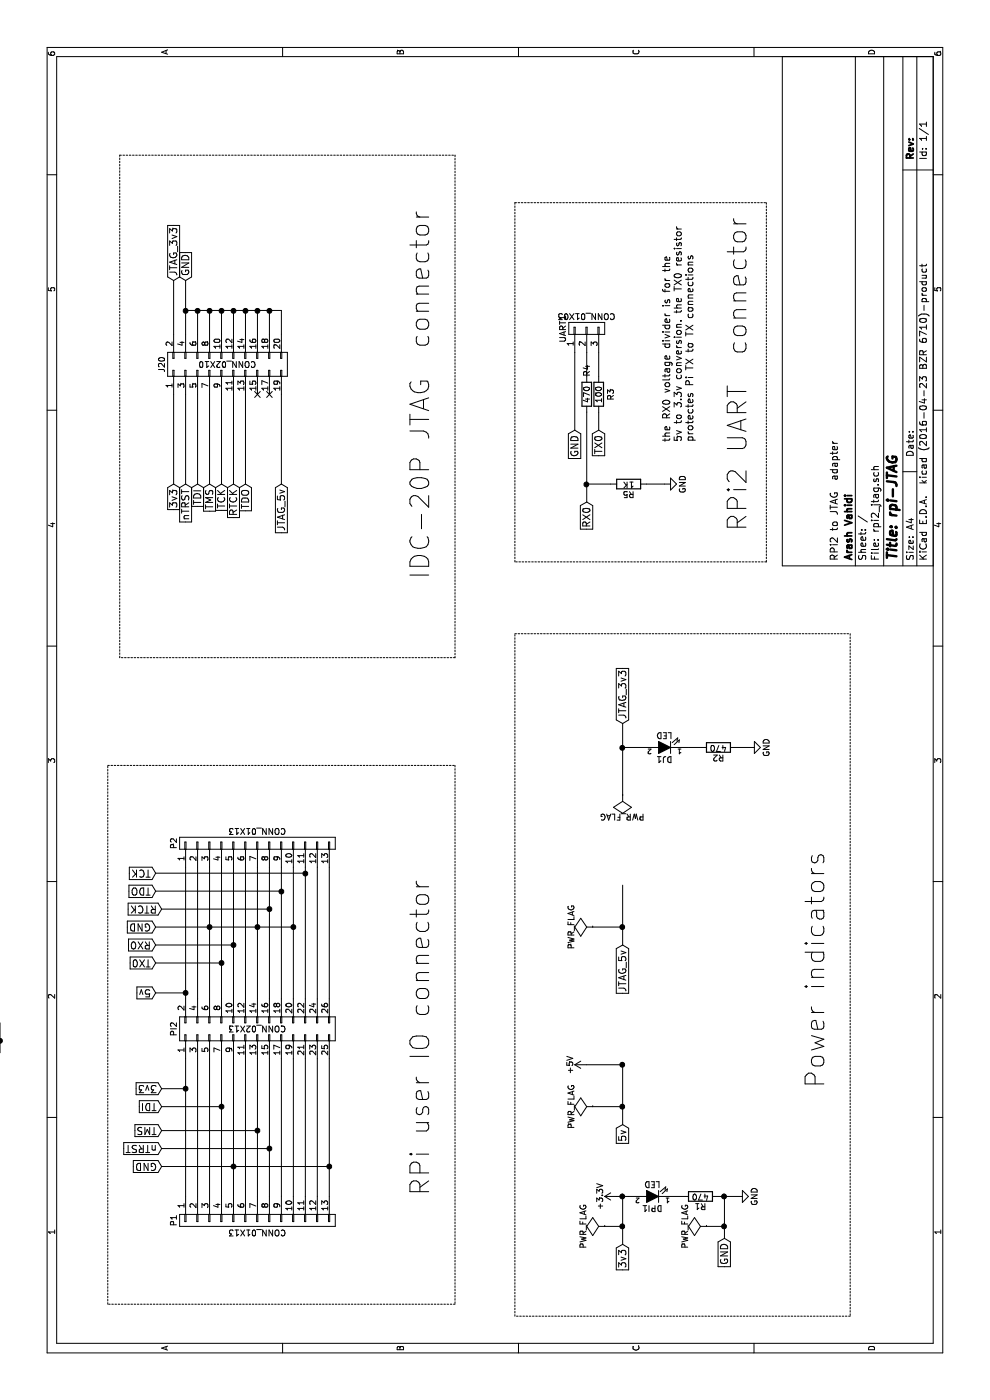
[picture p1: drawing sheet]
EESchema Schematic File Version 2
LIBS:power
LIBS:device
LIBS:transistors
LIBS:conn
LIBS:linear
LIBS:regul
LIBS:74xx
LIBS:cmos4000
LIBS:adc-dac
LIBS:memory
LIBS:xilinx
LIBS:microcontrollers
LIBS:dsp
LIBS:microchip
LIBS:analog_switches
LIBS:motorola
LIBS:texas
LIBS:intel
LIBS:audio
LIBS:interface
LIBS:digital-audio
LIBS:philips
LIBS:display
LIBS:cypress
LIBS:siliconi
LIBS:opto
LIBS:atmel
LIBS:contrib
LIBS:valves
EELAYER 25 0
EELAYER END
$Descr A4 11693 8268
encoding utf-8
Sheet 1 1
Title "rpi-JTAG"
Date ""
Rev ""
Comp "Arash Vahidi"
Comment1 "RPi2 to JTAG  adapter"
Comment2 ""
Comment3 ""
Comment4 ""
$EndDescr
$Comp
L CONN_02X10 J20
U 1 1
P 8650 1900
F 0 "J20" H 8650 2450 50  0000 C CNN
F 1 "CONN_02X10" V 8650 1900 50  0000 C CNN
F 2 "Connect:IDC_Header_Straight_20pins" H 8650 700 50  0001 C CNN
F 3 "" H 8650 700 50  0000 C CNN
	1    8650 1900
	1    0    0    -1  
$EndComp
$Comp
L R R4
U 1 1
P 8400 4900
F 0 "R4" V 8400 5100 50  0000 C CNN
F 1 "470" V 8400 4900 50  0000 C CNN
F 2 "Resistors_SMD:R_1206_HandSoldering" V 8330 4900 50  0001 C CNN
F 3 "" H 8400 4900 50  0000 C CNN
	1    8400 4900
	0    1    1    0   
$EndComp
Text GLabel 2600 1350 1    60   Input ~ 0
3v3
Text GLabel 3400 1300 1    60   Input ~ 0
5v
Text GLabel 2450 1350 1    60   Input ~ 0
TDI
Text GLabel 2250 1350 1    60   Input ~ 0
TMS
Text GLabel 2100 1350 1    60   Input ~ 0
nTRST
Text GLabel 4100 1350 1    60   Input ~ 0
RTCK
Text GLabel 4250 1300 1    60   Input ~ 0
TDO
Text GLabel 4400 1300 1    60   Input ~ 0
TCK
$Comp
L CONN_02X13 PI2
U 1 1
P 3100 2150
F 0 "PI2" H 3100 2850 50  0000 C CNN
F 1 "CONN_02X13" V 3100 2150 50  0000 C CNN
F 2 "Socket_Strips:Socket_Strip_Straight_2x13" H 3100 1000 50  0001 C CNN
F 3 "" H 3100 1000 50  0000 C CNN
	1    3100 2150
	1    0    0    -1  
$EndComp
Text GLabel 1950 1350 1    60   Input ~ 0
GND
Text GLabel 3650 1300 1    60   Input ~ 0
TX0
Text GLabel 3800 1300 1    60   Input ~ 0
RX0
$Comp
L CONN_01X03 UART1
U 1 1
P 8950 4900
F 0 "UART1" H 8950 5100 50  0000 C CNN
F 1 "CONN_01X03" V 9050 4900 50  0000 C CNN
F 2 "Pin_Headers:Pin_Header_Straight_1x03" H 8950 4900 50  0001 C CNN
F 3 "" H 8950 4900 50  0000 C CNN
	1    8950 4900
	1    0    0    -1  
$EndComp
Text GLabel 8100 4800 0    60   Input ~ 0
GND
Text GLabel 8100 5000 0    60   Input ~ 0
TX0
Text GLabel 7500 4900 0    60   Input ~ 0
RX0
$Comp
L R R3
U 1 1
P 8400 5000
F 0 "R3" V 8500 5000 50  0000 C CNN
F 1 "100" V 8400 5000 50  0000 C CNN
F 2 "Resistors_SMD:R_1206_HandSoldering" V 8330 5000 50  0001 C CNN
F 3 "" H 8400 5000 50  0000 C CNN
	1    8400 5000
	0    1    1    0   
$EndComp
$Comp
L GND #PWR01
U 1 1
P 1700 6150
F 0 "#PWR01" H 1700 5900 50  0001 C CNN
F 1 "GND" H 1700 6000 50  0000 C CNN
F 2 "" H 1700 6150 50  0000 C CNN
F 3 "" H 1700 6150 50  0000 C CNN
	1    1700 6150
	1    0    0    -1  
$EndComp
$Comp
L +3.3V #PWR02
U 1 1
P 1700 5150
F 0 "#PWR02" H 1700 5000 50  0001 C CNN
F 1 "+3.3V" H 1700 5290 50  0000 C CNN
F 2 "" H 1700 5150 50  0000 C CNN
F 3 "" H 1700 5150 50  0000 C CNN
	1    1700 5150
	1    0    0    -1  
$EndComp
$Comp
L R R1
U 1 1
P 1700 5850
F 0 "R1" V 1780 5850 50  0000 C CNN
F 1 "470" V 1700 5850 50  0000 C CNN
F 2 "Resistors_SMD:R_1206_HandSoldering" V 1630 5850 50  0001 C CNN
F 3 "" H 1700 5850 50  0000 C CNN
	1    1700 5850
	-1   0    0    1   
$EndComp
Text GLabel 1350 6050 0    60   Input ~ 0
GND
Text GLabel 1300 5200 0    60   Input ~ 0
3v3
Text GLabel 3800 5200 0    60   Input ~ 0
JTAG_5v
$Comp
L LED DPI1
U 1 1
P 1700 5450
F 0 "DPI1" H 1700 5550 50  0000 C CNN
F 1 "LED" H 1700 5350 50  0000 C CNN
F 2 "LEDs:LED_1206" H 1700 5450 50  0001 C CNN
F 3 "" H 1700 5450 50  0000 C CNN
	1    1700 5450
	0    -1   -1   0   
$EndComp
Text GLabel 3950 1300 1    60   Input ~ 0
GND
Text GLabel 9350 1550 2    60   Input ~ 0
GND
Text GLabel 9350 1450 2    60   Input ~ 0
JTAG_3v3
Text GLabel 7650 2350 0    60   Input ~ 0
JTAG_5v
$Comp
L GND #PWR03
U 1 1
P 5450 6250
F 0 "#PWR03" H 5450 6000 50  0001 C CNN
F 1 "GND" H 5450 6100 50  0000 C CNN
F 2 "" H 5450 6250 50  0000 C CNN
F 3 "" H 5450 6250 50  0000 C CNN
	1    5450 6250
	1    0    0    -1  
$EndComp
$Comp
L R R2
U 1 1
P 5450 6000
F 0 "R2" V 5530 6000 50  0000 C CNN
F 1 "470" V 5450 6000 50  0000 C CNN
F 2 "Resistors_SMD:R_1206_HandSoldering" V 5380 6000 50  0001 C CNN
F 3 "" H 5450 6000 50  0000 C CNN
	1    5450 6000
	-1   0    0    1   
$EndComp
$Comp
L LED DJ1
U 1 1
P 5450 5550
F 0 "DJ1" H 5450 5650 50  0000 C CNN
F 1 "LED" H 5450 5450 50  0000 C CNN
F 2 "LEDs:LED_1206" H 5450 5550 50  0001 C CNN
F 3 "" H 5450 5550 50  0000 C CNN
	1    5450 5550
	0    -1   -1   0   
$EndComp
Text GLabel 5650 5200 2    60   Input ~ 0
JTAG_3v3
Text GLabel 7650 1450 0    60   Input ~ 0
3v3
Text GLabel 7650 1750 0    60   Input ~ 0
TMS
Text GLabel 7650 1850 0    60   Input ~ 0
TCK
Text GLabel 7650 2050 0    60   Input ~ 0
TDO
Text GLabel 7650 1950 0    60   Input ~ 0
RTCK
Text GLabel 7650 1550 0    60   Input ~ 0
nTRST
Text GLabel 7650 1650 0    60   Input ~ 0
TDI
NoConn ~ 8400 2150
NoConn ~ 8400 2250
$Comp
L PWR_FLAG #FLG04
U 1 1
P 1450 5050
F 0 "#FLG04" H 1450 5145 50  0001 C CNN
F 1 "PWR_FLAG" H 1450 5230 50  0000 C CNN
F 2 "" H 1450 5050 50  0000 C CNN
F 3 "" H 1450 5050 50  0000 C CNN
	1    1450 5050
	1    0    0    -1  
$EndComp
$Comp
L PWR_FLAG #FLG05
U 1 1
P 1450 5900
F 0 "#FLG05" H 1450 5995 50  0001 C CNN
F 1 "PWR_FLAG" H 1450 6080 50  0000 C CNN
F 2 "" H 1450 5900 50  0000 C CNN
F 3 "" H 1450 5900 50  0000 C CNN
	1    1450 5900
	1    0    0    -1  
$EndComp
$Comp
L PWR_FLAG #FLG06
U 1 1
P 5050 5200
F 0 "#FLG06" H 5050 5295 50  0001 C CNN
F 1 "PWR_FLAG" H 5050 5380 50  0000 C CNN
F 2 "" H 5050 5200 50  0000 C CNN
F 3 "" H 5050 5200 50  0000 C CNN
	1    5050 5200
	0    -1   -1   0   
$EndComp
$Comp
L PWR_FLAG #FLG07
U 1 1
P 3950 4950
F 0 "#FLG07" H 3950 5045 50  0001 C CNN
F 1 "PWR_FLAG" H 3950 5130 50  0000 C CNN
F 2 "" H 3950 4950 50  0000 C CNN
F 3 "" H 3950 4950 50  0000 C CNN
	1    3950 4950
	1    0    0    -1  
$EndComp
$Comp
L +5V #PWR08
U 1 1
P 2800 4900
F 0 "#PWR08" H 2800 4750 50  0001 C CNN
F 1 "+5V" H 2800 5040 50  0000 C CNN
F 2 "" H 2800 4900 50  0000 C CNN
F 3 "" H 2800 4900 50  0000 C CNN
	1    2800 4900
	1    0    0    -1  
$EndComp
Text GLabel 2300 5200 0    60   Input ~ 0
5v
$Comp
L PWR_FLAG #FLG09
U 1 1
P 2450 4950
F 0 "#FLG09" H 2450 5045 50  0001 C CNN
F 1 "PWR_FLAG" H 2450 5130 50  0000 C CNN
F 2 "" H 2450 4950 50  0000 C CNN
F 3 "" H 2450 4950 50  0000 C CNN
	1    2450 4950
	1    0    0    -1  
$EndComp
$Comp
L CONN_01X13 P1
U 1 1
P 1500 2150
F 0 "P1" H 1500 2850 50  0000 C CNN
F 1 "CONN_01X13" V 1600 2150 50  0000 C CNN
F 2 "Pin_Headers:Pin_Header_Straight_1x13" H 1500 2150 50  0001 C CNN
F 3 "" H 1500 2150 50  0000 C CNN
	1    1500 2150
	-1   0    0    -1  
$EndComp
$Comp
L CONN_01X13 P2
U 1 1
P 4650 2150
F 0 "P2" H 4650 2850 50  0000 C CNN
F 1 "CONN_01X13" V 4750 2150 50  0000 C CNN
F 2 "Pin_Headers:Pin_Header_Straight_1x13" H 4650 2150 50  0001 C CNN
F 3 "" H 4650 2150 50  0000 C CNN
	1    4650 2150
	1    0    0    -1  
$EndComp
Wire Wire Line
	2900 0    3150 0   
Connection ~ 3000 0   
Wire Wire Line
	8750 4800 8100 4800
Wire Wire Line
	8550 4900 8750 4900
Wire Wire Line
	8750 5000 8550 5000
Wire Wire Line
	8100 5000 8250 5000
Wire Wire Line
	1700 5150 1700 5250
Wire Wire Line
	1700 6000 1700 6150
Wire Wire Line
	1700 5650 1700 5700
Wire Wire Line
	1300 5200 1700 5200
Connection ~ 1700 5200
Wire Wire Line
	8900 1550 9350 1550
Wire Wire Line
	8900 1650 9100 1650
Wire Wire Line
	9100 1550 9100 2350
Connection ~ 9100 1550
Wire Wire Line
	9100 1750 8900 1750
Connection ~ 9100 1650
Wire Wire Line
	9100 1850 8900 1850
Connection ~ 9100 1750
Wire Wire Line
	9100 1950 8900 1950
Connection ~ 9100 1850
Wire Wire Line
	9100 2050 8900 2050
Connection ~ 9100 1950
Wire Wire Line
	9100 2150 8900 2150
Connection ~ 9100 2050
Wire Wire Line
	9100 2250 8900 2250
Connection ~ 9100 2150
Wire Wire Line
	9100 2350 8900 2350
Connection ~ 9100 2250
Wire Wire Line
	9350 1450 8900 1450
Wire Wire Line
	7650 2350 8400 2350
Wire Wire Line
	5450 6150 5450 6250
Wire Wire Line
	5450 5750 5450 5850
Wire Wire Line
	5050 5200 5650 5200
Wire Wire Line
	5450 5200 5450 5350
Wire Wire Line
	7650 1450 8400 1450
Wire Wire Line
	8400 1550 7650 1550
Wire Wire Line
	7650 1650 8400 1650
Wire Wire Line
	8400 1750 7650 1750
Wire Wire Line
	7650 1850 8400 1850
Wire Wire Line
	8400 1950 7650 1950
Wire Wire Line
	7650 2050 8400 2050
Wire Wire Line
	1450 5050 1450 5200
Connection ~ 1450 5200
Wire Wire Line
	1350 6050 1700 6050
Connection ~ 1700 6050
Wire Wire Line
	1450 5900 1450 6050
Connection ~ 1450 6050
Connection ~ 5450 5200
Wire Wire Line
	3800 5200 4300 5200
Wire Wire Line
	3950 4950 3950 5200
Connection ~ 3950 5200
Wire Wire Line
	2800 5200 2800 4900
Connection ~ 2800 5200
Wire Wire Line
	2300 5200 2800 5200
Wire Wire Line
	2450 4950 2450 5200
Connection ~ 2450 5200
Wire Wire Line
	3350 1550 4450 1550
Wire Wire Line
	4450 1650 3350 1650
Wire Wire Line
	3350 1750 4450 1750
Wire Wire Line
	3350 1850 4450 1850
Wire Wire Line
	3350 1950 4450 1950
Wire Wire Line
	3350 2050 4450 2050
Wire Wire Line
	3350 2150 4450 2150
Wire Wire Line
	3350 2250 4450 2250
Wire Wire Line
	3350 2350 4450 2350
Wire Wire Line
	3350 2450 4450 2450
Wire Wire Line
	3350 2550 4450 2550
Wire Wire Line
	4450 2650 3350 2650
Wire Wire Line
	3350 2750 4450 2750
Wire Wire Line
	1700 1550 2850 1550
Wire Wire Line
	1700 1650 2850 1650
Wire Wire Line
	2850 1750 1700 1750
Wire Wire Line
	1700 1850 2850 1850
Wire Wire Line
	1700 1950 2850 1950
Wire Wire Line
	1700 2050 2850 2050
Wire Wire Line
	1700 2150 2850 2150
Wire Wire Line
	1700 2250 2850 2250
Wire Wire Line
	1700 2350 2850 2350
Wire Wire Line
	2850 2450 1700 2450
Wire Wire Line
	1700 2550 2850 2550
Wire Wire Line
	2850 2650 1700 2650
Wire Wire Line
	1700 2750 2850 2750
Connection ~ 3400 1550
Wire Wire Line
	3650 1300 3650 1850
Connection ~ 3650 1850
Wire Wire Line
	3800 1300 3800 1950
Connection ~ 3800 1950
Connection ~ 3950 2150
Connection ~ 4400 2550
Wire Wire Line
	2600 1350 2600 1550
Connection ~ 2600 1550
Wire Wire Line
	2450 1350 2450 1850
Connection ~ 2450 1850
Connection ~ 1950 1950
Wire Wire Line
	2250 1350 2250 2150
Connection ~ 2250 2150
Wire Wire Line
	3400 1300 3400 1550
Wire Wire Line
	1950 1350 1950 2750
Text Notes 1700 3600 0    157  ~ 0
RPi user IO connector
Text Notes 6850 3600 0    157  ~ 0
IDC-20P JTAG  connector
Text Notes 7250 6250 0    157  ~ 0
RPi2 UART  connector
Text Notes 2600 6900 0    157  ~ 0
Power indicators
Wire Notes Line
	6200 1000 10400 1000
Wire Notes Line
	10400 1000 10400 3800
Wire Notes Line
	10400 3800 6200 3800
Wire Notes Line
	6200 3800 6200 1000
Wire Notes Line
	5300 3800 800  3800
Wire Notes Line
	800  3800 800  900 
Wire Notes Line
	800  900  5300 900 
Wire Notes Line
	5300 900  5300 3800
Wire Notes Line
	10000 4300 10000 6400
Wire Notes Line
	10000 6400 7000 6400
Wire Notes Line
	7000 6400 7000 4300
Wire Notes Line
	7000 4300 10000 4300
Wire Notes Line
	6400 4300 6400 7100
Wire Notes Line
	6400 7100 700  7100
Wire Notes Line
	700  7100 700  4300
Wire Notes Line
	700  4300 6400 4300
$Comp
L R R5
U 1 1
P 7650 5250
F 0 "R5" V 7730 5250 50  0000 C CNN
F 1 "1K" V 7650 5250 50  0000 C CNN
F 2 "Resistors_SMD:R_1206_HandSoldering" V 7580 5250 50  0001 C CNN
F 3 "" H 7650 5250 50  0000 C CNN
	1    7650 5250
	-1   0    0    1   
$EndComp
$Comp
L GND #PWR010
U 1 1
P 7650 5550
F 0 "#PWR010" H 7650 5300 50  0001 C CNN
F 1 "GND" H 7650 5400 50  0000 C CNN
F 2 "" H 7650 5550 50  0000 C CNN
F 3 "" H 7650 5550 50  0000 C CNN
	1    7650 5550
	1    0    0    -1  
$EndComp
Wire Wire Line
	7500 4900 8250 4900
Wire Wire Line
	7650 5100 7650 4900
Connection ~ 7650 4900
Wire Wire Line
	7650 5400 7650 5550
Text Notes 8000 5800 0    60   ~ 0
the RX0 voltage divider is for the \n5v to 3.3v conversion. the TX0 resistor \nprotectes Pi TX to TX connections
Connection ~ 1950 2750
Wire Wire Line
	3950 1300 3950 2450
Connection ~ 3950 1750
Connection ~ 3950 2450
Wire Wire Line
	4250 1300 4250 2350
Connection ~ 4250 2350
Wire Wire Line
	4400 1300 4400 2550
Wire Wire Line
	4100 1350 4100 2250
Connection ~ 4100 2250
Wire Wire Line
	2100 1350 2100 2250
Connection ~ 2100 2250
$EndSCHEMATC
